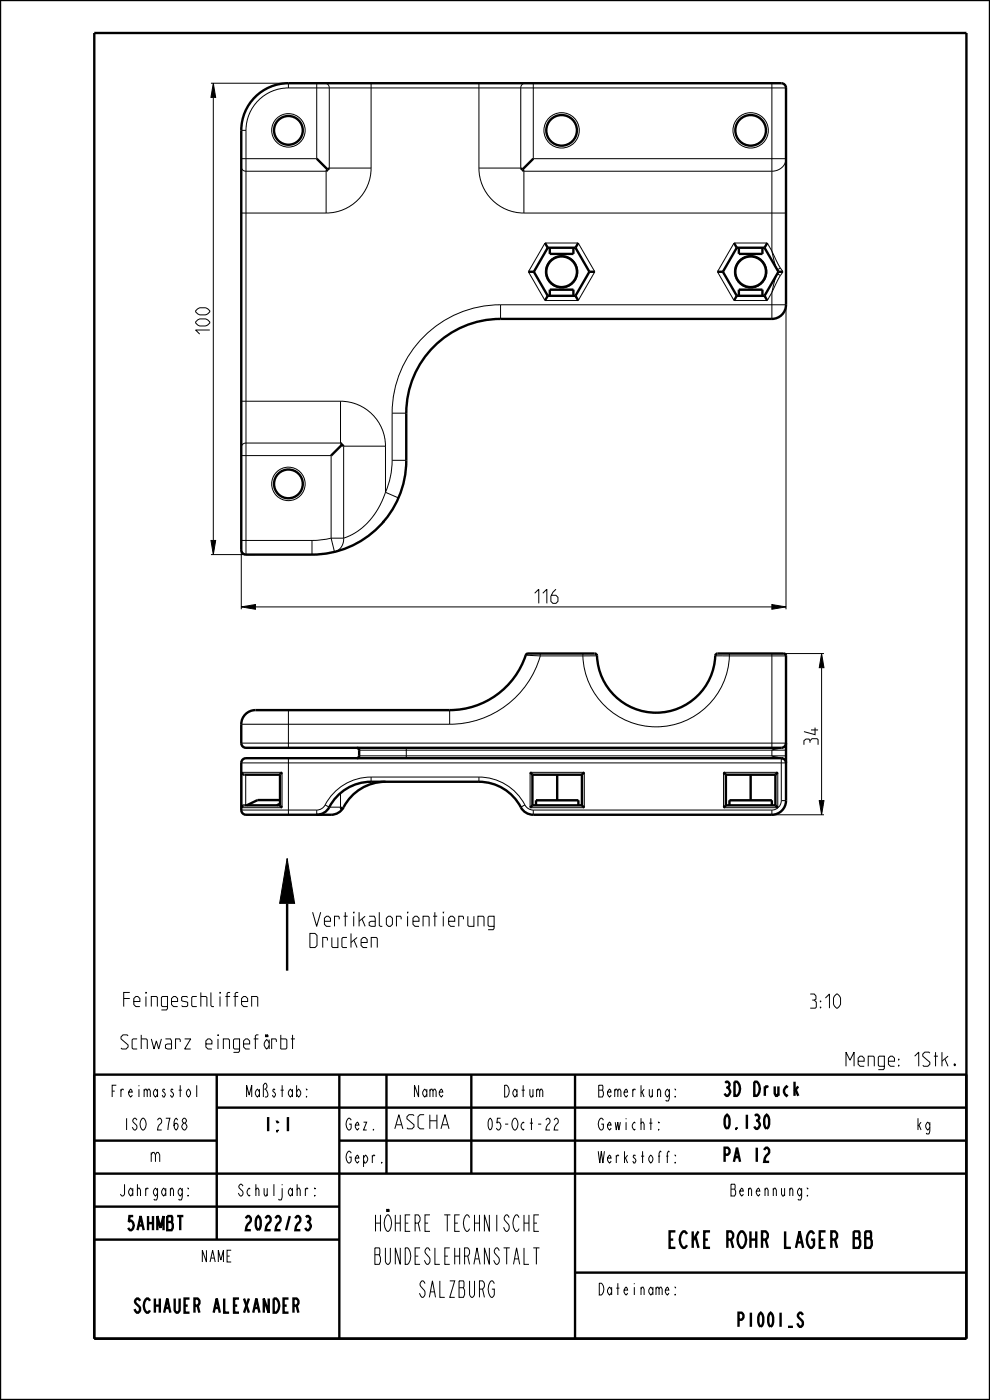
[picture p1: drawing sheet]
<svg xmlns="http://www.w3.org/2000/svg" width="210mm" height="297mm" viewBox="0 0 210 297" stroke-linecap="round" stroke-linejoin="round" font-family="sans-serif">
<path d="M45.2 17.7l.5 3h-1zM44.7 114.7h1l-.5 3zM51.2 128.8l3-.5v1zM163.7 128.3l3 .5-3 .5zM174.3 138.6l.5 3h-1zM173.8 169.8h1l-.5 3zM60.9 182.1l1.6 9.5h-3.2z" fill="#000"/>
<g fill="none" stroke="#000" stroke-width=".21">
<path d="M44.7 17.7h16.5M45.2 17.7l.5 3h-1zM45.2 20.7v94M166.7 64.7v64.6M44.7 114.7h1l-.5 3zM44.7 117.7h9.5M51.2 114.7v14.6M51.2 128.8l3-.5v1zM54.2 128.8h109.5M163.7 128.3l3 .5-3 .5zM163.7 138.6h11.1M174.3 138.6l.5 3h-1z"/>
<path d="M174.3 141.6v28.2M163.7 172.8h11.1M173.8 169.8h1l-.5 3zM60.9 182.1l1.6 9.5h-3.2z"/>
</g>
<g fill="none" stroke="#000" stroke-width=".51">
<path d="M0 0h210v297h-210zM20 7h185v277h-185zM118.2 164.3v5.5M159.2 164.3v5.5M60.9 191.6v14.3M20 228h185v56M46 235h159M46 228v35M72 228v56M82 228v21M100 228v21M122 228v56"/>
<path d="M20 242h26M20 249h185M20 256h52M72 242h133M20 263h52M122 270h83"/>
</g>
<!-- layer: A_RUNDUNGEN -->
<g fill="none" stroke="#000" stroke-width=".51">
<path d="M54.5 20.2a10 10 0 0 1 6.7-2.5h104.5a1 1 0 0 1 1 1v46a3 3 0 0 1-3 3h-57.5a20 20 0 0 0-20 20v10a20 20 0 0 1-20 20h-14a1 1 0 0 1-1-1v-89a10 10 0 0 1 3.3-7.5zM67.2 33.7l2.3 2.2M69.5 35.9l-.3 .4M69.8 35.7l-.3 .2M110.5 35.7l.4 .2M110.9 35.9l.2 .4M113.1 33.7l-2.2 2.2M112.1 57.7h1.1M113.2 57.7l3 5.1M115.6 51.6l.6 1M116.2 52.6l-3 5.1M116.2 52.6h5.9"/>
<path d="M116.6 52.6v1.3h5v-1.3M122.1 52.6l2.9 5.1M122.7 51.6l-.6 1M125 57.7l-2.9 5.1M125 57.7h1.2M152.2 57.7h1.1M153.3 57.7l3 5.1M155.7 51.6l.6 1M156.3 52.6h5.9M156.3 52.6l-3 5.1M156.7 52.6v1.3h5v-1.3M162.2 52.6l2.9 5.1"/>
<path d="M162.8 51.6l-.6 1M165.1 57.7h1M165.1 57.7l-2.9 5.1M116.2 62.8l-.6 1M116.2 62.8h5.9M116.6 62.8v-1.4h5v1.4M122.1 62.8l.6 1M156.3 62.8h5.9M156.3 62.8l-.6 1M156.7 62.8v-1.4h5v1.4M162.2 62.8l.6 1M72.2 94l.3 .4"/>
<path d="M72.5 94.4l.4 .3M72.5 94.4l-2.3 2.2M81.4 110.6l-.2 .2M75.7 158.6l.4 .3 .1 .2-.1 1.5-.4 .2M166.7 157.6a1 1 0 0 1-1 1h-113.5a1 1 0 0 1-1-1v-4a3 3 0 0 1 3-3h41.2a17.1 17.1 0 0 0 16.2-11.8l.4-.2h14.1l.5 .3a12.6 12.6 0 0 0 12.6 12.3 12.6 12.6 0 0 0 12.6-12.3l.4-.3h14l.5 .3v30.9a3 3 0 0 1-3 3h-50.6a3 3 0 0 1-2.6-1.6 10 10 0 0 0-8.9-5.4h-22.9a10.2 10.2 0 0 0-9.2 5.9 3 3 0 0 1-2.3 1.1M51.3 163.8l.1 .4 .4 .1h7.6M59.4 164.3v6.6M59.4 169.7h-4.7l-2.4 1.1M59.4 170.5l-.7 .3M59.4 170.9l-7.5-.1-.4 .2-.2 .3M59.4 170.9l.4 .4M59.8 163.8l-.4 .5"/>
<path d="M72.2 171.2l.3 .6M112.4 163.8l.5 .5M112.9 170.8h10.5M112.9 164.3h10.5M112.9 164.3v6.5M112.9 170.8l-.5 .5M113.7 170.8v-1h9v1M123.4 170.8l.5 .5M123.4 164.3v6.5M123.9 163.8l-.5 .5M153.5 163.8l.5 .5M154 170.8h10.5"/>
<path d="M154 164.3h10.5M154 170.8l-.5 .5M154 164.3v6.5M154.7 170.8v-1h9v1M164.5 170.8l.5 .5M164.5 164.3v6.5M165 163.8l-.5 .5M165.7 160.8h-113.5a1 1 0 0 0-1 1v10a1 1 0 0 0 1 1h18a3 3 0 0 0 2.7-1.6 10 10 0 0 1 8.9-5.4M165.7 160.8a1 1 0 0 1 1 1M165.7 160.8l.3 .1"/>
<circle cx="61.2" cy="27.7" r="3.1"/>
<circle cx="119.1" cy="27.7" r="3.3"/>
<circle cx="159.2" cy="27.7" r="3.3"/>
<circle cx="119.1" cy="57.7" r="3.3"/>
<circle cx="159.2" cy="57.7" r="3.3"/>
<circle cx="61.2" cy="102.7" r="3.1"/>
</g>
<g fill="none" stroke="#000" stroke-width=".21">
<path d="M61.2 18.7a9 9 0 0 0-9 9M61.2 17.7v1M61.2 18.7h105.5M67.2 17.7v16h-16M69 17.7l.5 .2 .3 .7v17.1h8.9M78.7 17.7v18M101.6 17.7v18M111.3 17.7l-.5 .2-.3 .7v17.1h-8.9M113.1 17.7v16h53.6a2.85 2.85 0 0 1-3 2.6h-52.6v8.9M163.7 17.7v35.5M51.2 35.4l.2 .6 .7 .3h17.1v8.9M51.2 27.7h1"/>
<path d="M52.2 27.7v90M78.7 35.7a9.5 9.5 0 0 1-9.5 9.5M101.6 35.7a9.5 9.5 0 0 0 9.5 9.5M51.2 45.2h18M111.1 45.2h55.6M115.6 51.6h7.1l3.5 6.1-3.5 6.1h-7.1l-3.5-6.1zM116.6 53.8h5M156.7 53.8h5M163.7 53.2l1.8 3.6M163.7 53.2a11.3 11.3 0 0 0 1.2 3.9l.6-.3M163.7 53.2l-.9-1.6h-7.1l-3.5 6.1 3.5 6.1h7.1l.9-1.7M165.5 58.5l-1.8 3.6"/>
<path d="M165.5 56.8l.6 .9-.6 .8M165.5 58.5l-.6-.3a10.8 10.8 0 0 0-1.2 3.9M106.2 64.7a23 23 0 0 0-23 23M106.2 64.7v3M106.2 64.7h60.5M116.6 61.5h5M156.7 61.5h5M159.2 61.1a3.5 3.5 0 0 1-3.1-5 3.5 3.5 0 0 1 5.9-.5 3.5 3.5 0 0 1-2.1 5.4l-.7 .1M163.7 62.1v5.6M51.2 96.6h19v17.6M51.2 85.1h21M72.2 85.1v8.9h-20.1l-.7 .3-.2 .6"/>
<path d="M72.2 85.1a9.5 9.5 0 0 1 9.6 9.6M81.8 94.7h-8.9v19.5M81.8 94.7v9.7M83.2 97.7a17 17 0 0 1-1.4 6.7M83.2 97.7h3M83.2 87.7v10M83.2 87.7h3M51.2 114.7h15M66.2 114.7v3M70.2 114.2l-2.3 .4-1.7 .1M70.2 114.2l.8 2.9a2.75 2.75 0 0 0 1.9-2.9M70.2 114.2h2.7"/>
<path d="M81.8 104.4a14.7 14.7 0 0 1-8.9 9.8M81.8 104.4l2.7 1.2M111.5 139l3.1 .1M114.6 139.1a20 20 0 0 1-19.2 14.5M114.6 138.6v.5M114.6 139.1h9M123.6 139.1a15.6 15.6 0 0 0 15.6 15.1 15.6 15.6 0 0 0 15.5-15.1M123.6 138.6v.5M126.6 139.1h-3M151.7 139.1h3M154.7 139.1h12M154.7 138.6v.5"/>
<path d="M163.7 138.6v20M51.2 157.6h115.5M51.2 153.6h44.2M61.2 150.6v8M76.2 159.1h90.5M86.2 158.6v2.2M95.4 150.6v3M165.7 158.6l-2 .5v1.3l2 .4v9M51.2 171.8h16M51.2 161.8h115.5M51.3 163.8h8.5v7.5h-8.5zM52.1 164.3v6.5"/>
<path d="M54.6 169.8h4.8M61.2 160.8v12M67.2 171.8v1M69 170.8a2 2 0 0 1-1.8 1M72.2 168.3v2.9h-2.4l-.8-.4M76.2 160.3h90.5M78.7 164.8a11 11 0 0 0-9.7 6M78.7 164.8v1M78.7 164.8h22.9M101.6 164.8a11 11 0 0 1 9.7 6M101.6 164.8v1M111.3 170.8a2 2 0 0 0 1.8 1"/>
<path d="M111.3 170.8l-.8 .4M112.4 163.8h11.5v7.5h-11.5zM113.1 171.8v1M113.1 171.8h50.6M113.7 169.8h9M153.5 163.8h11.5v7.5h-11.5zM154.7 169.8h9M163.7 171.8v1M165.7 169.8a2 2 0 0 1-2 2M165.7 169.8h1"/>
<circle cx="61.2" cy="27.7" r="3.6"/>
<circle cx="119.1" cy="27.7" r="3.8"/>
<circle cx="159.2" cy="27.7" r="3.8"/>
<circle cx="119.1" cy="57.7" r="3.5"/>
<circle cx="61.2" cy="102.7" r="3.6"/>
</g>
<g font-size="4.6">
<text x="77.1" y="261.2">HÖHERE TECHNISCHE</text>
<text x="77.1" y="268.2">BUNDESLEHRANSTALT</text>
<text x="138.9" y="264.7">ECKE ROHR LAGER BB</text>
<text x="87.6" y="275.2">SALZBURG</text>
</g>
<g font-size="3.9">
<text x="44.5" y="70.9" transform="rotate(-90 44.5 70.9)">100</text>
<text x="113.4" y="128">116</text>
<text x="173.5" y="158" transform="rotate(-90 173.5 158)">34</text>
<text x="65.7" y="196.5">Vertikalorientierung</text>
<text x="65.7" y="201">Drucken</text>
<text x="25.7" y="213.5">Feingeschliffen</text>
<text x="169.8" y="213.9">3:10</text>
<text x="25.7" y="222.5">Schwarz eingefärbt</text>
<text x="178.9" y="226.2">Menge: 1Stk.</text>
<text x="153.2" y="232.5">3D Druck</text>
<text x="55.5" y="240">1:1</text>
<text x="83.2" y="239.5">ASCHA</text>
<text x="153.2" y="239.5">0.130</text>
<text x="31.6" y="246.5">m</text>
<text x="153.2" y="246.5">PA 12</text>
<text x="26" y="261">5AHMBT</text>
<text x="50.8" y="261">2022/23</text>
<text x="26.1" y="278.5">SCHAUER ALEXANDER</text>
<text x="155.3" y="281.5">P1001_S</text>
</g>
<g font-size="3.3">
<text x="22.3" y="232.7">Freimasstol</text>
<text x="51.2" y="232.7">Maßstab:</text>
<text x="87.1" y="232.7">Name</text>
<text x="106.1" y="232.7">Datum</text>
<text x="127.1" y="232.7">Bemerkung:</text>
<text x="25.2" y="239.7">ISO 2768</text>
<text x="73.2" y="239.7">Gez.</text>
<text x="102.2" y="239.7">05-Oct-22</text>
<text x="127.1" y="239.7">Gewicht:</text>
<text x="194.2" y="239.7">kg</text>
<text x="73.2" y="246.7">Gepr.</text>
<text x="127.1" y="246.7">Werkstoff:</text>
<text x="24.2" y="253.7">Jahrgang:</text>
<text x="49.2" y="253.7">Schuljahr:</text>
<text x="153.7" y="253.7">Benennung:</text>
<text x="42.1" y="267.7">NAME</text>
<text x="127.1" y="274.7">Dateiname:</text>
</g>
</svg>
